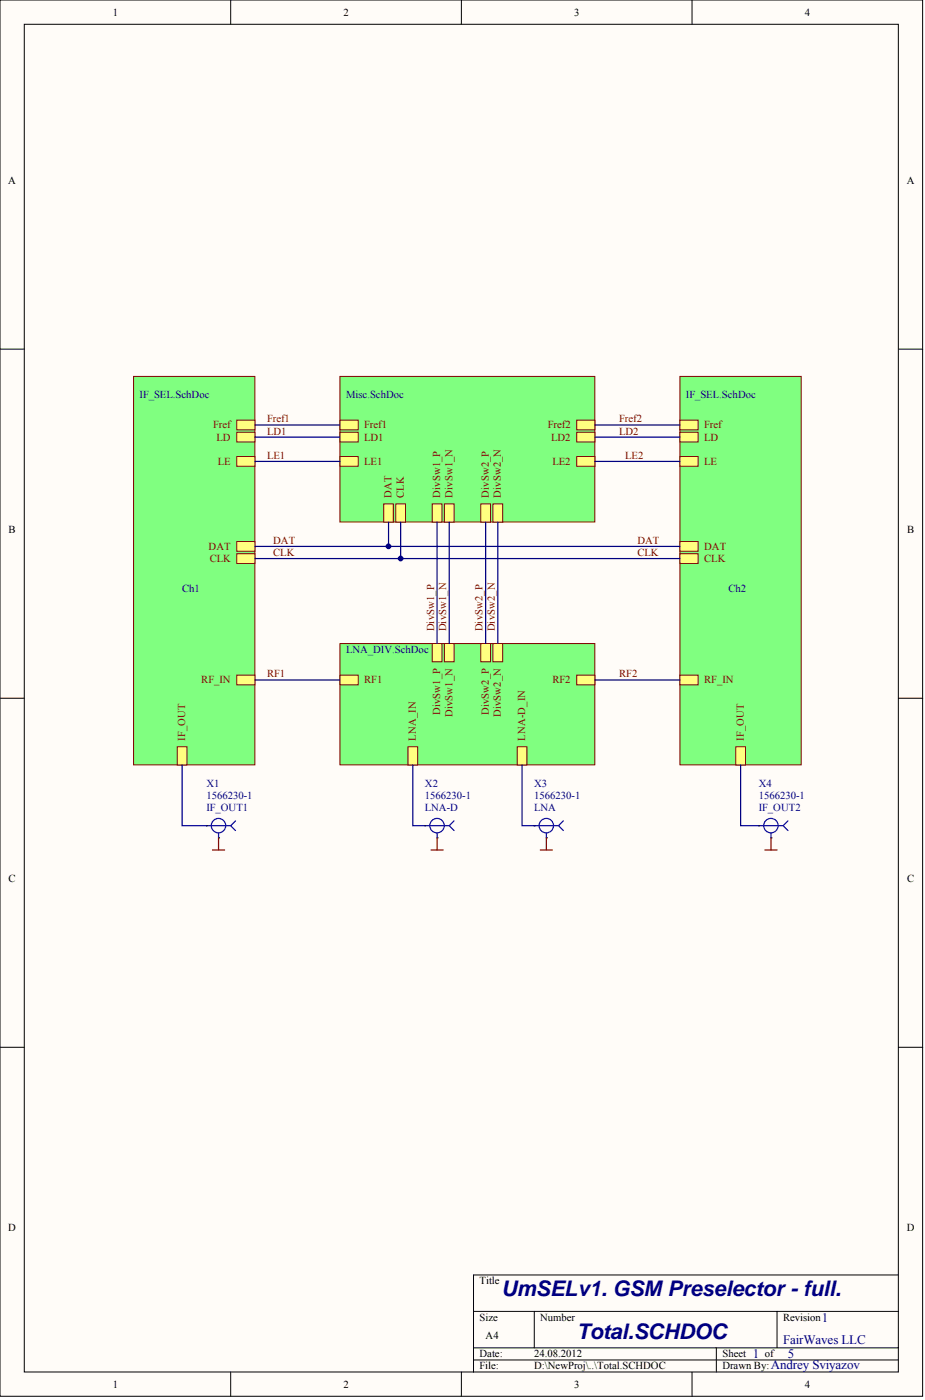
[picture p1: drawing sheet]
<svg xmlns="http://www.w3.org/2000/svg" width="322mm" height="487mm" viewBox="0 0 322 487" stroke-linecap="round" stroke-linejoin="round" font-family="sans-serif">
<g fill="#fffcf8" stroke="#000" stroke-width=".35">
<path d="M0 0h320.9v485.9h-320.9z"/>
<path d="M8.4 8.5h304.1v468.9h-304.1z"/>
</g>
<g fill="none" stroke="#000" stroke-width=".35">
<path d="M80.2 0v8.5M160.5 0v8.5M240.7 0v8.5M0 121.5h8.4M312.5 121.5h8.5M0 243h8.4M312.5 243h8.5M0 364.5h8.4M312.5 364.5h8.5M164.7 456.4h147.8M185.8 456.4v12.6M270.3 456.4v12.6"/>
<path d="M312.5 443.7h-147.8v33.8M80.2 477.5v8.4M160.5 477.5v8.4M164.7 469h147.8M164.7 473.3h147.8M240.7 477.5v8.4M249.2 469v8.5"/>
</g>
<path d="M118.2 131h88.7v50.7h-88.7z" fill="#80ff80" stroke="#800000" stroke-width=".35"/>
<g fill="#ffff80" stroke="#800000" stroke-width=".35">
<path d="M133.4 175.4h3.4v6.3h-3.4z" fill-rule="evenodd"/>
<path d="M137.7 175.4h3.3v6.3h-3.3z" fill-rule="evenodd"/>
<path d="M118.2 158.9h6.4v3.4h-6.4z" fill-rule="evenodd"/>
<path d="M118.2 146.2h6.4v3.4h-6.4z" fill-rule="evenodd"/>
<path d="M118.2 150.4h6.4v3.4h-6.4z" fill-rule="evenodd"/>
<path d="M150.3 175.4h3.4v6.3h-3.4z" fill-rule="evenodd"/>
<path d="M154.6 175.4h3.3v6.3h-3.3z" fill-rule="evenodd"/>
<path d="M171.5 175.4h3.3v6.3h-3.3z" fill-rule="evenodd"/>
<path d="M167.2 175.4h3.4v6.3h-3.4z" fill-rule="evenodd"/>
<path d="M200.6 158.9h6.3v3.4h-6.3z" fill-rule="evenodd"/>
<path d="M200.6 146.2h6.3v3.4h-6.3z" fill-rule="evenodd"/>
<path d="M200.6 150.4h6.3v3.4h-6.3z" fill-rule="evenodd"/>
</g>
<path d="M236.5 131h42.2v135.2h-42.2z" fill="#80ff80" stroke="#800000" stroke-width=".35"/>
<g fill="#ffff80" stroke="#800000" stroke-width=".35">
<path d="M236.5 188.5h6.3v3.3h-6.3z" fill-rule="evenodd"/>
<path d="M236.5 192.7h6.3v3.4h-6.3z" fill-rule="evenodd"/>
<path d="M236.5 158.9h6.3v3.4h-6.3z" fill-rule="evenodd"/>
<path d="M236.5 146.2h6.3v3.4h-6.3z" fill-rule="evenodd"/>
<path d="M236.5 150.4h6.3v3.4h-6.3z" fill-rule="evenodd"/>
<path d="M236.5 234.9h6.3v3.4h-6.3z" fill-rule="evenodd"/>
<path d="M255.9 259.9h3.4v6.3h-3.4z" fill-rule="evenodd"/>
</g>
<path d="M46.5 131h42.1v135.2h-42.1z" fill="#80ff80" stroke="#800000" stroke-width=".35"/>
<g fill="#ffff80" stroke="#800000" stroke-width=".35">
<path d="M82.3 188.5h6.4v3.3h-6.4z" fill-rule="evenodd"/>
<path d="M82.3 192.7h6.4v3.4h-6.4z" fill-rule="evenodd"/>
<path d="M82.3 158.9h6.4v3.4h-6.4z" fill-rule="evenodd"/>
<path d="M82.3 146.2h6.4v3.4h-6.4z" fill-rule="evenodd"/>
<path d="M82.3 150.4h6.4v3.4h-6.4z" fill-rule="evenodd"/>
<path d="M82.3 234.9h6.4v3.4h-6.4z" fill-rule="evenodd"/>
<path d="M61.7 259.9h3.3v6.3h-3.3z" fill-rule="evenodd"/>
</g>
<path d="M88.7 147.9h29.5M88.7 152.1h29.5M206.9 147.9h29.6M206.9 152.1h29.6M88.7 160.6h29.5M206.9 160.6h29.6M135.1 181.7v8.4h-46.4M139.4 194.4h97.1" fill="none" stroke="#000080" stroke-width=".42"/>
<path d="M118.2 224h88.7v42.2h-88.7z" fill="#80ff80" stroke="#800000" stroke-width=".35"/>
<g fill="#ffff80" stroke="#800000" stroke-width=".35">
<path d="M167.2 224h3.4v6.3h-3.4z" fill-rule="evenodd"/>
<path d="M154.6 224h3.3v6.3h-3.3z" fill-rule="evenodd"/>
<path d="M150.3 224h3.4v6.3h-3.4z" fill-rule="evenodd"/>
<path d="M118.2 234.9h6.4v3.4h-6.4z" fill-rule="evenodd"/>
<path d="M200.6 234.9h6.3v3.4h-6.3z" fill-rule="evenodd"/>
<path d="M171.5 224h3.3v6.3h-3.3z" fill-rule="evenodd"/>
<path d="M141.9 259.9h3.4v6.3h-3.4z" fill-rule="evenodd"/>
<path d="M179.9 259.9h3.4v6.3h-3.4z" fill-rule="evenodd"/>
</g>
<path d="M135.1 190.1h101.4M139.4 181.7v12.7h-50.7M152 181.7v42.3M156.3 181.7v42.3M168.9 181.7v42.3M173.1 181.7v42.3M88.7 236.6h29.5M206.9 236.6h29.6M63.3 266.2v21.1h8.5M143.6 266.2v21.1h4.2M181.6 266.2v21.1h4.2M257.6 266.2v21.1h6.3" fill="none" stroke="#000080" stroke-width=".42"/>
<g fill="#000">
<circle cx="71.8" cy="287.3" r=".21"/>
<circle cx="76" cy="291.6" r=".21"/>
<circle cx="147.8" cy="287.3" r=".21"/>
<circle cx="152" cy="291.6" r=".21"/>
<circle cx="185.8" cy="287.3" r=".21"/>
<circle cx="190" cy="291.6" r=".21"/>
<circle cx="263.9" cy="287.3" r=".21"/>
<circle cx="268.2" cy="291.6" r=".21"/>
</g>
<g fill="none" stroke="#00f" stroke-width=".42">
<path d="M71.8 287.3h8.4M76 289.9v1.7M81.9 285.6l-1.7 1.7 1.7 1.7M147.8 287.3h8.5M152 289.9v1.7M157.9 285.6l-1.6 1.7 1.6 1.7M185.8 287.3h8.5M190 289.9v1.7M195.9 285.6l-1.6 1.7 1.6 1.7M263.9 287.3h8.5M268.2 289.9v1.7M274.1 285.6l-1.7 1.7 1.7 1.7"/>
<circle cx="76" cy="287.3" r="2.51"/>
<circle cx="152" cy="287.3" r="2.51"/>
<circle cx="190" cy="287.3" r="2.51"/>
<circle cx="268.1" cy="287.3" r="2.51"/>
</g>
<path d="M73.9 295.8h4.2M76 291.6v4.2M149.9 295.8h4.2M152 291.6v4.2M187.9 295.8h4.2M190 291.6v4.2M266.1 295.8h4.2M268.2 291.6v4.2" fill="none" stroke="#800000" stroke-width=".42"/>
<g fill="#000080" stroke="#000080" stroke-width=".35">
<circle cx="135.1" cy="190.1" r=".82"/>
<circle cx="139.3" cy="194.4" r=".82"/>
</g>
<g font-size="7.5" fill="#000080">
<text x="174.4" y="450.9">UmSELv1. GSM Preselector - full.</text>
<text x="200.6" y="466.1">Total.SCHDOC</text>
</g>
<g font-size="4.5" fill="#000080">
<text x="285.9" y="460">1</text>
<text x="272.4" y="467.7">FairWaves LLC</text>
<text x="261.8" y="472.7">1</text>
<text x="274.1" y="472.7">5</text>
<text x="268.2" y="476.5">Andrey Sviyazov</text>
</g>
<g font-size="3.7">
<text x="39.2" y="5.4">1</text>
<text x="119.4" y="5.4">2</text>
<text x="199.7" y="5.4">3</text>
<text x="279.9" y="5.4">4</text>
<text x="2.9" y="64">A</text>
<text x="315.4" y="64">A</text>
<text x="3" y="185.5">B</text>
<text x="315.5" y="185.5">B</text>
<text x="3" y="307">C</text>
<text x="315.5" y="307">C</text>
<text x="2.9" y="428.5">D</text>
<text x="315.4" y="428.5">D</text>
<text x="166.8" y="447">Title</text>
<text x="166.8" y="459.7">Size</text>
<text x="187.9" y="459.7">Number</text>
<text x="272.4" y="459.7">Revision</text>
<text x="168.9" y="466">A4</text>
<text x="166.8" y="472.3">Date:</text>
<text x="185.8" y="472.3">24.08.2012</text>
<text x="251.3" y="472.3">Sheet</text>
<text x="266" y="472.3">of</text>
<text x="166.8" y="476.6">File:</text>
<text x="185.8" y="476.6">D:\NewProj\..\Total.SCHDOC</text>
<text x="251.3" y="476.6">Drawn By:</text>
<text x="39.2" y="482.9">1</text>
<text x="119.4" y="482.9">2</text>
<text x="199.7" y="482.9">3</text>
<text x="279.9" y="482.9">4</text>
</g>
<g font-size="3.7" fill="#000080">
<text x="48.6" y="138.5">IF_SEL.SchDoc</text>
<text x="120.4" y="138.5">Misc.SchDoc</text>
<text x="238.6" y="138.5">IF_SEL.SchDoc</text>
<text x="63.3" y="206.1">Ch1</text>
<text x="253.4" y="206.1">Ch2</text>
<text x="120.4" y="227.3">LNA_DIV.SchDoc</text>
<text x="71.8" y="273.7">X1</text>
<text x="147.8" y="273.7">X2</text>
<text x="185.8" y="273.7">X3</text>
<text x="263.9" y="273.7">X4</text>
<text x="71.8" y="278">1566230-1</text>
<text x="147.8" y="278">1566230-1</text>
<text x="185.8" y="278">1566230-1</text>
<text x="263.9" y="278">1566230-1</text>
<text x="71.8" y="282.2">IF_OUT1</text>
<text x="147.8" y="282.2">LNA-D</text>
<text x="185.8" y="282.2">LNA</text>
<text x="263.9" y="282.2">IF_OUT2</text>
</g>
<g font-size="3.7" fill="#800000">
<text x="74.2" y="149.1">Fref</text>
<text x="92.9" y="147">Fref1</text>
<text x="126.7" y="149.1">Fref1</text>
<text x="190.5" y="149.1">Fref2</text>
<text x="215.4" y="147">Fref2</text>
<text x="244.9" y="149.1">Fref</text>
<text x="75.3" y="153.3">LD</text>
<text x="92.9" y="151.2">LD1</text>
<text x="126.7" y="153.3">LD1</text>
<text x="191.7" y="153.3">LD2</text>
<text x="215.4" y="151.2">LD2</text>
<text x="244.9" y="153.3">LD</text>
<text x="75.8" y="161.8">LE</text>
<text x="92.9" y="159.7">LE1</text>
<text x="126.7" y="161.8">LE1</text>
<text x="192.1" y="161.8">LE2</text>
<text x="217.5" y="159.7">LE2</text>
<text x="244.9" y="161.8">LE</text>
<text x="136.2" y="173.2" transform="rotate(-90 136.2 173.2)">DAT</text>
<text x="140.4" y="173.2" transform="rotate(-90 140.4 173.2)">CLK</text>
<text x="153.1" y="173.2" transform="rotate(-90 153.1 173.2)">DivSw1_P</text>
<text x="157.3" y="173.2" transform="rotate(-90 157.3 173.2)">DivSw1_N</text>
<text x="170" y="173.2" transform="rotate(-90 170 173.2)">DivSw2_P</text>
<text x="174.2" y="173.2" transform="rotate(-90 174.2 173.2)">DivSw2_N</text>
<text x="72.6" y="191.3">DAT</text>
<text x="95" y="189.2">DAT</text>
<text x="221.7" y="189.2">DAT</text>
<text x="244.9" y="191.3">DAT</text>
<text x="72.9" y="195.6">CLK</text>
<text x="95" y="193.5">CLK</text>
<text x="221.7" y="193.5">CLK</text>
<text x="244.9" y="195.6">CLK</text>
<text x="151" y="219.7" transform="rotate(-90 151 219.7)">DivSw1_P</text>
<text x="155.2" y="219.7" transform="rotate(-90 155.2 219.7)">DivSw1_N</text>
<text x="167.8" y="219.7" transform="rotate(-90 167.8 219.7)">DivSw2_P</text>
<text x="172.1" y="219.7" transform="rotate(-90 172.1 219.7)">DivSw2_N</text>
<text x="70" y="237.8">RF_IN</text>
<text x="92.9" y="235.7">RF1</text>
<text x="126.7" y="237.8">RF1</text>
<text x="192.1" y="237.8">RF2</text>
<text x="215.4" y="235.7">RF2</text>
<text x="244.9" y="237.8">RF_IN</text>
<text x="153.1" y="248.9" transform="rotate(-90 153.1 248.9)">DivSw1_P</text>
<text x="157.3" y="249.5" transform="rotate(-90 157.3 249.5)">DivSw1_N</text>
<text x="170" y="248.9" transform="rotate(-90 170 248.9)">DivSw2_P</text>
<text x="174.2" y="249.5" transform="rotate(-90 174.2 249.5)">DivSw2_N</text>
<text x="64.4" y="257.8" transform="rotate(-90 64.4 257.8)">IF_OUT</text>
<text x="144.7" y="257.8" transform="rotate(-90 144.7 257.8)">LNA_IN</text>
<text x="182.7" y="257.8" transform="rotate(-90 182.7 257.8)">LNA-D_IN</text>
<text x="258.7" y="257.8" transform="rotate(-90 258.7 257.8)">IF_OUT</text>
</g>
</svg>
